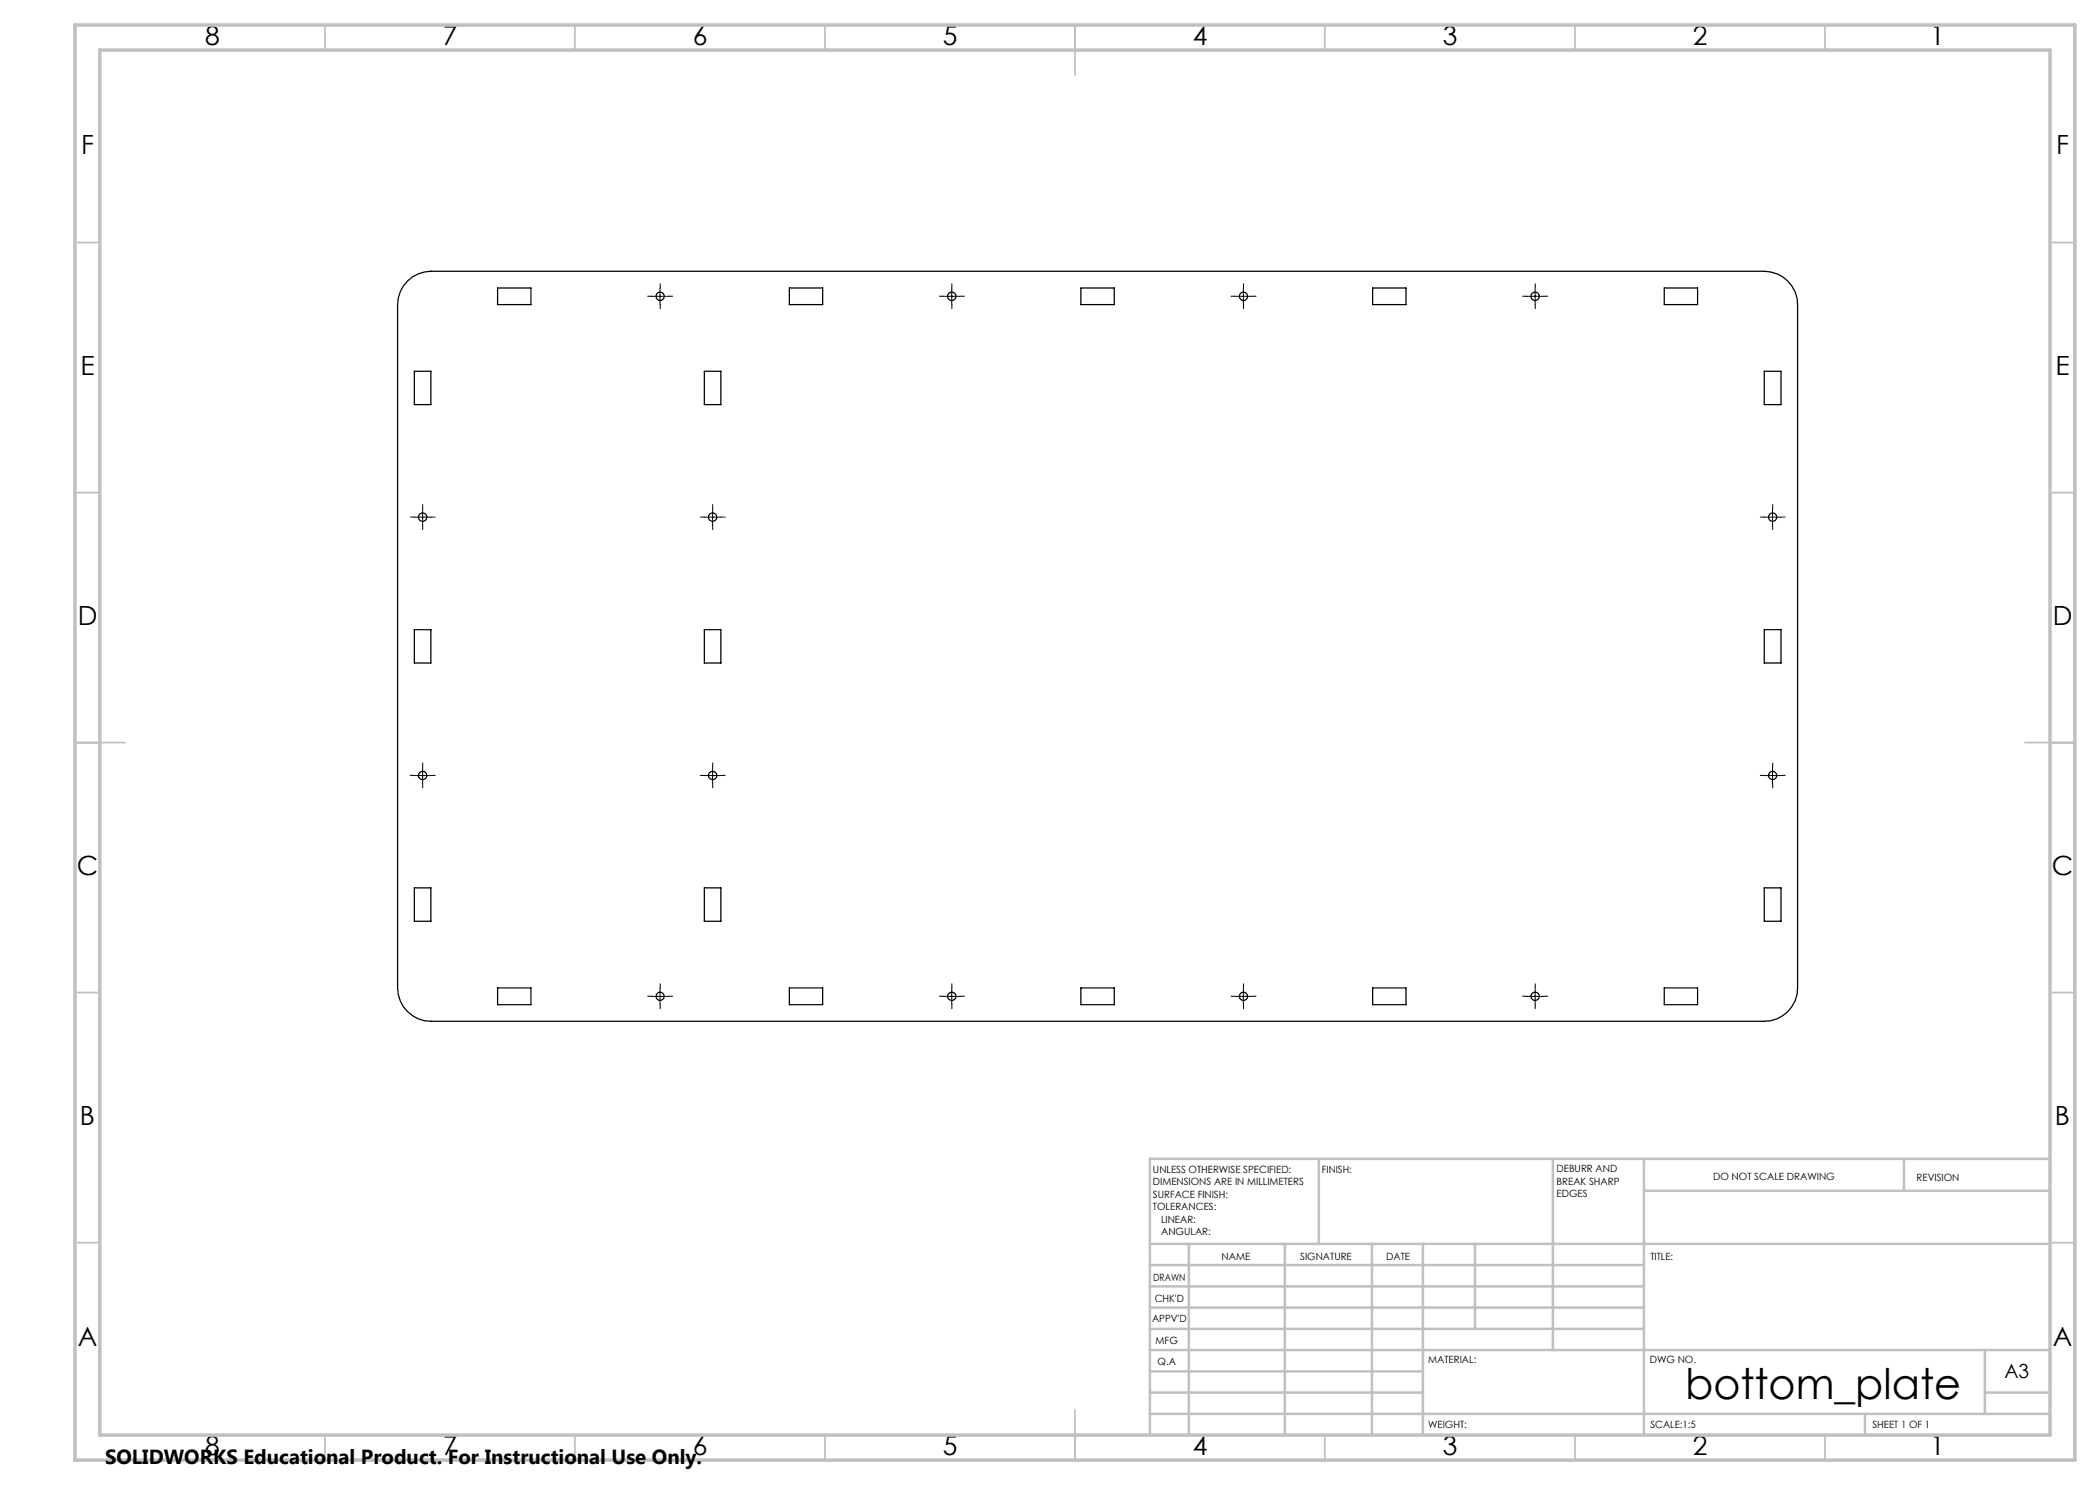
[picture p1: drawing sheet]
<svg xmlns="http://www.w3.org/2000/svg" width="420mm" height="297mm" viewBox="0 0 420 297" stroke-linecap="round" stroke-linejoin="round" font-family="sans-serif">
<g fill="none" stroke="#000" stroke-width=".2" stroke-dasharray="15.2 1.3 1.3 1.3">
<path d="M130.4 59.2h-.9M132 57.6v-.9M133.7 59.2h.8M188.7 59.2h-.8M190.4 57.6v-.9M192 59.2h.9M247 59.2h-.8M248.7 57.6v-.9M250.4 59.2h.8M305.4 59.2h-.9M307 57.6v-.9M308.7 59.2h.8"/>
<path d="M132 60.9v.8M190.4 60.9v.8M248.7 60.9v.8M307 60.9v.8M82.9 103.4h-.9M84.5 101.7v-.8M84.5 105.1v.8M86.2 103.4h.8M140.9 103.4h-.9M142.5 101.7v-.8M142.5 105.1v.8M144.2 103.4h.8"/>
<path d="M352.9 103.4h-.9M354.5 101.7v-.8M354.5 105.1v.8M356.2 103.4h.8M82.9 155.1h-.9M84.5 153.4v-.8M84.5 156.7v.9M86.2 155.1h.8M140.9 155.1h-.9M142.5 153.4v-.8M142.5 156.7v.9M144.2 155.1h.8"/>
<path d="M352.9 155.1h-.9M354.5 153.4v-.8M354.5 156.7v.9M356.2 155.1h.8M130.4 199.2h-.9M132 197.6v-.9M133.7 199.2h.8M188.7 199.2h-.8M190.4 197.6v-.9M192 199.2h.9M247 199.2h-.8M248.7 197.6v-.9"/>
<path d="M250.4 199.2h.8M305.4 199.2h-.9M307 197.6v-.9M308.7 199.2h.8M132 200.9v.8M190.4 200.9v.8M248.7 200.9v.8M307 200.9v.8"/>
</g>
<g fill="none" stroke="#000" stroke-width=".2">
<path d="M130.4 59.3h3.3M132 57.6v3.3M188.7 59.3h3.3M190.4 57.6v3.3M247 59.3h3.4M248.7 57.6v3.3M305.4 59.3h3.3M307 57.6v3.3M82.9 103.4h3.3M84.5 101.8v3.3M140.9 103.4h3.3M142.5 101.8v3.3"/>
<path d="M352.8 103.4h3.4M354.5 101.8v3.3M82.9 155.1h3.3M84.5 153.4v3.4M140.9 155.1h3.3M142.5 153.4v3.4M352.8 155.1h3.4M354.5 153.4v3.4M130.4 199.3h3.3M132 197.6v3.3M188.7 199.3h3.3M190.4 197.6v3.3"/>
<path d="M247 199.3h3.4M248.7 197.6v3.3M305.4 199.3h3.3M307 197.6v3.3"/>
</g>
<g fill="none" stroke="#c0c0c0" stroke-width=".35">
<path d="M65 5v5M115 5v5M165 5v5M215 5v10M265 5v5M315 5v5M365 5v5M15 48.5h5M410 48.5h5M15 98.5h5M410 98.5h5M15 148.5h10"/>
<path d="M405 148.5h10M15 198.5h5M410 198.5h5M15 248.5h5M410 248.5h5M65 287v5M115 287v5M165 287v5M215 282v10M265 287v5M315 287v5M365 287v5"/>
</g>
<g fill="none" stroke="#c0c0c0" stroke-width=".5">
<path d="M263.8 231.8v17M310.6 231.8v38.2M328.8 231.8v55.2M328.8 238.2h81.2M380.8 231.8v6.4M410 231.8h-180v55.2M230 248.8h180M230 257.3h98.8M230 253h98.8M237.8 248.8v38.2M257 248.8v38.2M274.4 248.8v38.2"/>
<path d="M284.6 248.8v38.2M295 248.8v17M230 265.8h98.8M230 261.5h98.8M230 278.5h54.6M230 274.3h54.6M230 270h180M397 278.5h13M397 270v12.8M230 282.8h180M373 282.8v4.2"/>
</g>
<path d="M15 5h400v287h-400zM20 10h390v277h-390z" fill="none" stroke="#c0c0c0" stroke-width=".7"/>
<g fill="none" stroke="#000" stroke-width=".25">
<path d="M81.5 56.2a6.8 6.8 0 0 1 4.7-1.9h266.6a6.7 6.7 0 0 1 6.7 6.6v136.7a6.6 6.6 0 0 1-6.7 6.7h-266.6a6.7 6.7 0 0 1-6.7-6.7v-136.7a6.8 6.8 0 0 1 2-4.7zM99.5 57.6h6.7v3.3h-6.7zM157.9 57.6h6.6v3.3h-6.6zM216.2 57.6h6.6v3.3h-6.6zM274.5 57.6h6.7v3.3h-6.7zM332.8 57.6h6.7v3.3h-6.7zM82.9 74.3h3.3v6.6h-3.3zM140.9 74.3h3.3v6.6h-3.3zM352.8 74.3h3.4v6.6h-3.4zM82.9 125.9h3.3v6.7h-3.3zM140.9 125.9h3.3v6.7h-3.3zM352.8 125.9h3.4v6.7h-3.4z"/>
<path d="M82.9 177.6h3.3v6.7h-3.3zM140.9 177.6h3.3v6.7h-3.3zM352.8 177.6h3.4v6.7h-3.4zM99.5 197.6h6.7v3.3h-6.7zM157.9 197.6h6.6v3.3h-6.6zM216.2 197.6h6.6v3.3h-6.6zM274.5 197.6h6.7v3.3h-6.7zM332.8 197.6h6.7v3.3h-6.7z"/>
<circle cx="132" cy="59.3" r=".84"/>
<circle cx="190.4" cy="59.3" r=".84"/>
<circle cx="248.7" cy="59.3" r=".84"/>
<circle cx="307" cy="59.3" r=".84"/>
<circle cx="84.5" cy="103.4" r=".84"/>
<circle cx="142.5" cy="103.4" r=".84"/>
<circle cx="354.5" cy="103.4" r=".84"/>
<circle cx="84.5" cy="155.1" r=".83"/>
<circle cx="142.5" cy="155.1" r=".84"/>
<circle cx="354.5" cy="155.1" r=".83"/>
<circle cx="132" cy="199.3" r=".83"/>
<circle cx="190.4" cy="199.3" r=".84"/>
<circle cx="248.7" cy="199.3" r=".83"/>
<circle cx="307" cy="199.3" r=".84"/>
</g>
<text font-size="8.5" x="337" y="279.7">bottom_plate</text>
<g font-size="5.3">
<text x="41" y="9">8</text>
<text x="88.5" y="9">7</text>
<text x="138.5" y="9">6</text>
<text x="188.5" y="9">5</text>
<text x="238.5" y="9">4</text>
<text x="288.5" y="9">3</text>
<text x="338.5" y="9">2</text>
<text x="386" y="9">1</text>
<text x="16.2" y="30.8">F</text>
<text x="411.2" y="30.8">F</text>
<text x="16.1" y="75">E</text>
<text x="411.1" y="75">E</text>
<text x="15.5" y="125">D</text>
<text x="410.5" y="125">D</text>
<text x="15.4" y="175">C</text>
<text x="410.4" y="175">C</text>
<text x="16" y="225">B</text>
<text x="411" y="225">B</text>
<text x="15.5" y="269.3">A</text>
<text x="410.5" y="269.3">A</text>
<text x="41" y="291">8</text>
<text x="88.5" y="291">7</text>
<text x="138.5" y="291">6</text>
<text x="188.5" y="291">5</text>
<text x="238.5" y="291">4</text>
<text x="288.5" y="291">3</text>
<text x="338.5" y="291">2</text>
<text x="386" y="291">1</text>
</g>
<text font-size="4.1" x="21" y="292.8">SOLIDWORKS Educational Product. For Instructional Use Only.</text>
<text font-size="3.9" x="400.9" y="275.5">A3</text>
<g font-size="2">
<text x="230.6" y="234.6">UNLESS OTHERWISE SPECIFIED:</text>
<text x="230.6" y="237.1">DIMENSIONS ARE IN MILLIMETERS</text>
<text x="230.6" y="239.6">SURFACE FINISH:</text>
<text x="264.4" y="234.6">FINISH:</text>
<text x="311.3" y="234.5">DEBURR AND</text>
<text x="311.3" y="237">BREAK SHARP</text>
<text x="311.3" y="239.5">EDGES</text>
<text x="342.6" y="236">DO NOT SCALE DRAWING</text>
<text x="383.3" y="236.2">REVISION</text>
<text x="230.6" y="242.1">TOLERANCES:</text>
<text x="232.2" y="244.6">LINEAR:</text>
<text x="232.2" y="247.1">ANGULAR:</text>
<text x="244.3" y="252">NAME</text>
<text x="260" y="251.9">SIGNATURE</text>
<text x="277.2" y="251.9">DATE</text>
<text x="330.1" y="251.9">TITLE:</text>
<text x="230.6" y="256.1">DRAWN</text>
<text x="230.9" y="260.3">CHK'D</text>
<text x="230.4" y="264.4">APPV'D</text>
<text x="231.1" y="268.8">MFG</text>
<text x="231.5" y="273">Q.A</text>
<text x="285.6" y="272.5">MATERIAL:</text>
<text x="330" y="272.5">DWG NO.</text>
<text x="285.6" y="285.5">WEIGHT:</text>
<text x="330.1" y="285.6">SCALE:1:5</text>
<text x="374.5" y="285.6">SHEET 1 OF 1</text>
</g>
</svg>
